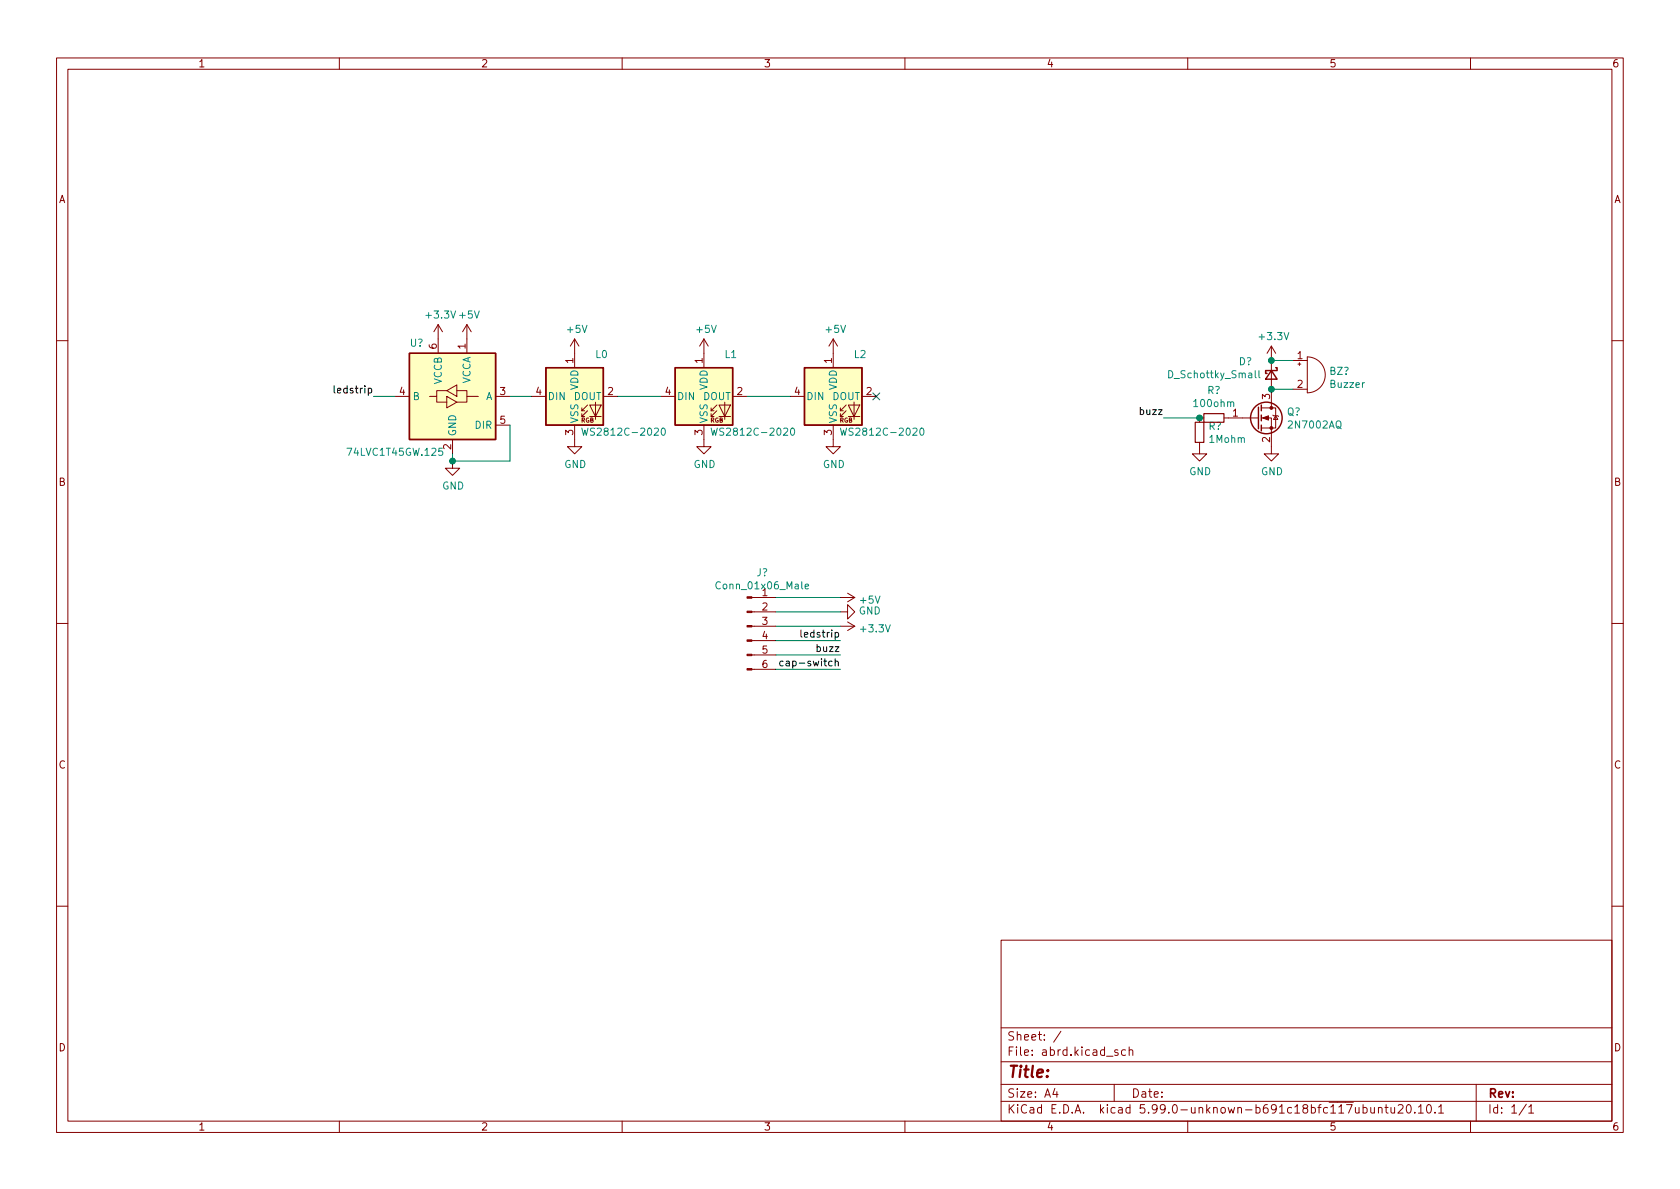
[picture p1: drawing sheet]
<svg xmlns="http://www.w3.org/2000/svg" width="297mm" height="210mm" viewBox="0 0 297 210" stroke-linecap="round" stroke-linejoin="round" font-family="sans-serif">
<g fill="none" stroke="#840000" stroke-width=".18">
<path d="M10 10.2h277v190.1h-277zM12 12.2h273v186.1h-273zM60 10.2v2M110 10.2v2M160 10.2v2M210 10.2v2M260 10.2v2M77.5 57.4l-.8 1.3M77.5 57.4v5.1M77.5 57.4l.7 1.3M82.5 57.4l-.7 1.3M82.5 57.4v5.1"/>
<path d="M82.5 57.4l.8 1.3M101.6 59.9l-.8 1.3M101.6 59.9v5.1M101.6 59.9l.8 1.3M124.5 59.9l-.8 1.3M124.5 59.9v5.1M124.5 59.9l.7 1.3M147.3 59.9l-.7 1.3M147.3 59.9v5.1M147.3 59.9l.8 1.3M10 60.2h2M69.8 70.1h2.6"/>
<path d="M77.2 70.1v1h1.8M79 69.1l1.8-1v2zM79 69.1h-1.8v1h-1.3M79 70.1l1.8 1-1.8 1zM80 77.7v2.6M80.8 69.1h1.7v1M84.6 70.1h-2.1v1h-1.7M87.6 70.1h2.6M87.6 75.2h2.6M94 70.1h2.5M101.6 75.2v3.8h1.3l-1.3 1.3-1.3-1.3h1.3M102.9 72.6h.5"/>
<path d="M103.9 72.6l-1 1.1v-.6M103.9 71.6l-1 1v-.5M104.3 71.6h2l-1 2.1zM104.3 73.7h2M105.3 71.1v3.1M106.7 70.1h2.5M116.8 70.1h2.6M124.5 75.2v3.8h1.2l-1.2 1.3-1.3-1.3h1.3M125.7 72.6h.5M126.7 72.6l-1 1.1v-.6M126.7 71.6l-1 1v-.5M127.1 71.6h2.1l-1.1 2.1z"/>
<path d="M127.1 73.7h2.1M128.1 71.1v3.1M129.5 70.1h2.6M139.7 70.1h2.5M147.3 75.2v3.8h1.3l-1.3 1.3-1.3-1.3h1.3M148.6 72.6h.5M149.6 72.6l-1 1.1v-.6M149.6 71.6l-1 1v-.5M150 71.6h2l-1 2.1zM150 73.7h2M151 71.1v3.1M152.4 70.1h2.5"/>
<path d="M212.1 78.2v2.1h1.3l-1.3 1.2-1.3-1.2h1.3M212.9 73.9h-.8v.8M216.4 73.9h6.1M223 73.9h1.8v6.4h1.3l-1.3 1.2-1.3-1.2h1.3M223 72.1h2.6v3.6h-2.6M224.8 61.2v10.9M224.8 61.2l-.8 1.3M224.8 61.2l.8 1.3M225 73.4l.2 .1h.7l.2 .2M225.6 73.5l.3 .7h-.7zM228.6 63.7h2.5M228.6 68.8h2.5"/>
<path d="M229.5 64.4h.5M229.7 64.1v.5M231.1 63.1a3.2 3.2 0 0 1 3.2 3.2 3.2 3.2 0 0 1-3.2 3.2zM285 60.2h2M80 81.5v1.3h1.3l-1.3 1.3-1.3-1.3h1.3M10 110.2h2M132.9 118.4h4.3M132.9 115.8h4.3M132.9 113.3h4.3M132.9 110.7h4.3M132.9 108.2h4.3M132.9 105.7h4.3"/>
<path d="M148.6 108.2h1.3v-1.3l1.2 1.3-1.2 1.3v-1.3M148.6 110.7h2.5M148.6 105.7h2.5M149.9 104.9l1.2 .8M149.9 110l1.2 .7M151.1 105.7l-1.2 .7M151.1 110.7l-1.2 .8M285 110.2h2M10 160.2h2M177 166.3h108v32h-108zM285 160.2h2M60 198.3v2"/>
<path d="M110 198.3v2M160 198.3v2M177 194.8h108M177 191.8h108M177 187.8h108M177 181.8h108M186.5 192.5l-.4 1h1M186.9 193v1M187.6 182.4l-1.3 1.9M197 191.8v3M197.6 185.7l-.3-.1-.2 .2v.3l.5 .1v.4h-.5M199 185.7l-.4-.1-.3 .3v.4l.1 .3h.6"/>
<path d="M199.6 185.8l.3-.2 .3 .1 .1 .9M199.6 185.1v1.5M210 198.3v2M242.4 195.8v1h.4l.2-.1M243 195.8v1M243.7 196l.2-.2 .4 .1 .1 .9M243.7 195.8v1M244.9 195.8h.5M245.1 195.3v1.3l.3 .2M245.9 195.8l.1 1h.4l.2-.1M246.6 195.8v1M247.2 195.5l.6-.2 .2 .2 .1 .3-1 1h1"/>
<path d="M248.9 195.4l.1-.1a.81 .81 0 0 1 .6 .7 .81 .81 0 0 1-.3 .8h-.2a.81 .81 0 0 1-.5-.6 .81 .81 0 0 1 .3-.8zM250.1 196.7v.1M250.8 195.8l.4-.5v1.5M250.8 196.8h.8M252.4 195.4l.2-.1a.81 .81 0 0 1 .6 .7 .81 .81 0 0 1-.3 .8h-.2a.81 .81 0 0 1-.6-.6 .81 .81 0 0 1 .3-.8zM253.7 196.7v.1M254.4 195.8l.4-.5v1.5M254.4 196.8h.8M260 198.3v2M261 191.8v6.5M269.9 195.3l-1.3 1.9M270.3 195.8l.4-.5v1.5"/>
<path d="M270.3 196.8h.9"/>
</g>
<g fill="none" stroke="#840000" stroke-width=".25">
<path d="M72.4 62.5h15.2v15.2h-15.2zM96.5 65h10.2v10.2h-10.2zM119.4 65h10.1v10.2h-10.1zM142.2 65h10.2v10.2h-10.2zM222.5 72v3.8M223 71.6v1M223 73.4v1M223 75.2v1M224.8 65.5l1 1.6h-2zM225.6 65h.2v.5h-2v.5h.2"/>
<circle cx="223.9" cy="73.9" r="2.79"/>
</g>
<path d="M102.9 75.7l.3 1.3 .2-.9 .3 .9 .3-1.3M117.1 75.8l.1-.1a.68 .68 0 0 1 .5 .6 .68 .68 0 0 1-.5 .7 .84 .84 0 0 1-.1-1.2zM125.7 75.7l.3 1.3 .3-.9 .2 .9 .3-1.3M139.9 75.8l.2-.1a.68 .68 0 0 1 .4 .6 .68 .68 0 0 1-.4 .7 .84 .84 0 0 1-.2-1.2zM148.6 75.7l.3 1.3 .2-.9 .3 .9 .3-1.3M162.8 75.8l.1-.1a.68 .68 0 0 1 .5 .6 .68 .68 0 0 1-.5 .7 .84 .84 0 0 1-.1-1.2zM221.9 65.5v1.1l.2 .2M222.6 65.5v1.1l.2 .2M142.4 103.7l.6-.1-.1-.3h-.4l-.1 .2v.6h.5" fill="none" stroke="#008484" stroke-width=".18"/>
<g fill="#840000" stroke="#840000" stroke-width=".18">
<path d="M223.3 73.9l1-.4v.8z"/>
<path d="M132.1 118.2h.8v.3h-.8z"/>
<path d="M132.1 115.7h.8v.2h-.8z"/>
<path d="M132.1 113.2h.8v.2h-.8z"/>
<path d="M132.1 110.6h.8v.3h-.8z"/>
<path d="M132.1 108.1h.8v.2h-.8z"/>
<path d="M132.1 105.5h.8v.3h-.8z"/>
<circle cx="224.8" cy="75.7" r=".25"/>
<circle cx="224.8" cy="72.1" r=".25"/>
</g>
<path d="M211.3 74.7h1.6v3.5h-1.6zM212.9 73.1h3.5v1.6h-3.5z" fill="none" stroke="#840000" stroke-width=".2"/>
<g fill="#ffffc2" stroke="#ffffc2" stroke-width=".18">
<path d="M72.4 62.5h15.2v15.2h-15.2z"/>
<path d="M96.5 65h10.2v10.2h-10.2z"/>
<path d="M142.2 65h10.2v10.2h-10.2z"/>
<path d="M119.4 65h10.1v10.2h-10.1z"/>
</g>
<path d="M59.1 68.2v1.1l.2 .2M138.5 117l-.4-.1-.2 .3 .1 .5h.5M141.6 111.4v1.1l.2 .2" fill="none" stroke="#000" stroke-width=".18"/>
<g fill="none" stroke="#008400" stroke-width=".18">
<path d="M66 70.1h3.8M90.2 70.1h3.8M90.2 75.2v6.3h-10.2v-1.2M109.2 70.1h7.6M132.1 70.1h7.6M205.7 73.9h6.4M224.8 68.8h3.8M224.8 63.7h3.8M137.2 108.2h11.4M137.2 118.4h11.4M137.2 105.7h11.4M137.2 110.7h11.4"/>
<path d="M137.2 113.3h11.4M137.2 115.8h11.4"/>
</g>
<path d="M154.3 69.5l1.2 1.2M155.5 69.5l-1.2 1.2" fill="none" stroke="#000084" stroke-width=".18"/>
<g fill="#008400" stroke="#008400" stroke-width=".18">
<circle cx="80" cy="81.5" r=".51"/>
<circle cx="212.1" cy="73.9" r=".51"/>
<circle cx="224.8" cy="63.7" r=".51"/>
<circle cx="224.8" cy="68.8" r=".51"/>
</g>
<text font-size="2.8" fill="#840000" x="178" y="190.6">Title:</text>
<g font-size="2.1" fill="#840000">
<text x="178" y="184">Sheet: /</text>
<text x="178" y="186.7">File: abrd.kicad_sch</text>
<text x="178" y="196.9">KiCad E.D.A. kicad 5.99.0-unknown-b691c18bfc~117~ubuntu20.10.1</text>
<text x="178" y="194.1">Size: A4</text>
<text x="200" y="194.1">Date:</text>
<text x="263" y="194.1">Rev:</text>
<text x="263" y="196.9">Id: 1/1</text>
</g>
<g font-size="1.8" fill="#840000">
<text x="35" y="11.9">1</text>
<text x="85" y="11.9">2</text>
<text x="135" y="11.9">3</text>
<text x="185" y="11.9">4</text>
<text x="235" y="11.9">5</text>
<text x="285" y="11.9">6</text>
<text x="10.3" y="35.9">A</text>
<text x="285.3" y="35.9">A</text>
<text x="77.2" y="61.7" transform="rotate(-90 77.2 61.7)">6</text>
<text x="82.3" y="61.7" transform="rotate(-90 82.3 61.7)">1</text>
<text x="101.3" y="64.2" transform="rotate(-90 101.3 64.2)">1</text>
<text x="124.2" y="64.2" transform="rotate(-90 124.2 64.2)">1</text>
<text x="147.1" y="64.2" transform="rotate(-90 147.1 64.2)">1</text>
<text x="229.4" y="63.5">1</text>
<text x="70.6" y="69.8">4</text>
<text x="88.4" y="69.8">3</text>
<text x="94.8" y="69.8">4</text>
<text x="107.5" y="69.8">2</text>
<text x="117.6" y="69.8">4</text>
<text x="130.3" y="69.8">2</text>
<text x="140.5" y="69.8">4</text>
<text x="153.2" y="69.8">2</text>
<text x="224.5" y="70.6" transform="rotate(-90 224.5 70.6)">3</text>
<text x="229.4" y="68.6">2</text>
<text x="88.4" y="74.9">5</text>
<text x="101.3" y="76.9" transform="rotate(-90 101.3 76.9)">3</text>
<text x="124.2" y="76.9" transform="rotate(-90 124.2 76.9)">3</text>
<text x="147.1" y="76.9" transform="rotate(-90 147.1 76.9)">3</text>
<text x="217.9" y="73.7">1</text>
<text x="79.8" y="79.5" transform="rotate(-90 79.8 79.5)">2</text>
<text x="224.5" y="78.2" transform="rotate(-90 224.5 78.2)">2</text>
<text x="10.3" y="85.9">B</text>
<text x="285.3" y="85.9">B</text>
<text x="134.8" y="105.4">1</text>
<text x="134.8" y="107.9">2</text>
<text x="134.8" y="110.5">3</text>
<text x="134.8" y="113">4</text>
<text x="134.8" y="115.6">5</text>
<text x="134.8" y="118.1">6</text>
<text x="10.3" y="135.9">C</text>
<text x="285.3" y="135.9">C</text>
<text x="10.3" y="185.9">D</text>
<text x="285.3" y="185.9">D</text>
<text x="35" y="199.9">1</text>
<text x="85" y="199.9">2</text>
<text x="135" y="199.9">3</text>
<text x="185" y="199.9">4</text>
<text x="235" y="199.9">5</text>
<text x="285" y="199.9">6</text>
</g>
<g font-size="1.8" fill="#008484">
<text x="75.5" y="56.3">+3.3V +5V</text>
<text x="100.4" y="58.9">+5V</text>
<text x="123.2" y="58.9">+5V</text>
<text x="146.1" y="58.9">+5V</text>
<text x="72.5" y="61.3">U?</text>
<text x="105.3" y="63.3">L0</text>
<text x="128.2" y="63.3">L1</text>
<text x="151" y="63.3">L2</text>
<text x="219" y="64.6">D?</text>
<text x="222.8" y="60.1">+3.3V</text>
<text x="72.9" y="70.7">B</text>
<text x="78.1" y="68" transform="rotate(-90 78.1 68)">VCCB</text>
<text x="83.2" y="68" transform="rotate(-90 83.2 68)">VCCA</text>
<text x="85.8" y="70.7">A</text>
<text x="96.8" y="70.7">DIN</text>
<text x="101.4" y="70.7">DOUT</text>
<text x="102.2" y="69" transform="rotate(-90 102.2 69)">VDD</text>
<text x="119.6" y="70.7">DIN</text>
<text x="124.3" y="70.7">DOUT</text>
<text x="125.1" y="69" transform="rotate(-90 125.1 69)">VDD</text>
<text x="142.5" y="70.7">DIN</text>
<text x="147.1" y="70.7">DOUT</text>
<text x="148" y="69" transform="rotate(-90 148 69)">VDD</text>
<text x="206.9" y="66.9">D_Schottky_Small</text>
<text x="211.3" y="72">100ohm</text>
<text x="213.5" y="69.7">R?</text>
<text x="235.1" y="66.3">BZ?</text>
<text x="235.3" y="68.6">Buzzer</text>
<text x="80.6" y="77.2" transform="rotate(-90 80.6 77.2)">GND</text>
<text x="84.1" y="75.8">DIR</text>
<text x="102.2" y="74.9" transform="rotate(-90 102.2 74.9)">VSS</text>
<text x="104" y="77">WS2812C-2020</text>
<text x="125.1" y="74.9" transform="rotate(-90 125.1 74.9)">VSS</text>
<text x="126.9" y="77">WS2812C-2020</text>
<text x="148" y="74.9" transform="rotate(-90 148 74.9)">VSS</text>
<text x="149.7" y="77">WS2812C-2020</text>
<text x="213.7" y="76">R?</text>
<text x="227.5" y="73.5">Q?</text>
<text x="228" y="75.8">2N7002AQ</text>
<text x="61.8" y="80.6">74LVC1T45GW.125</text>
<text x="99.7" y="82.7">GND</text>
<text x="122.6" y="82.7">GND</text>
<text x="145.5" y="82.7">GND</text>
<text x="213.9" y="78.3">1Mohm</text>
<text x="78.2" y="86.6">GND</text>
<text x="210.2" y="84">GND</text>
<text x="222.9" y="84">GND</text>
<text x="133.7" y="101.9">J?</text>
<text x="127.1" y="104.2">Conn_01x06_Male</text>
<text x="152.2" y="106.7">+5V</text>
<text x="151.8" y="108.7">GND</text>
<text x="152.4" y="111.8">+3.3V</text>
</g>
<g font-size="1.8">
<text x="59.7" y="69.6">ledstrip</text>
<text x="201.8" y="73.4">buzz</text>
<text x="142.2" y="112.7">ledstrip</text>
<text x="139.4" y="117.8">cap-switch</text>
<text x="144.7" y="115.3">buzz</text>
</g>
<g font-size="1.1" fill="#840000">
<text x="102.7" y="74.7">RGB</text>
<text x="125.6" y="74.7">RGB</text>
<text x="148.4" y="74.7">RGB</text>
</g>
</svg>
